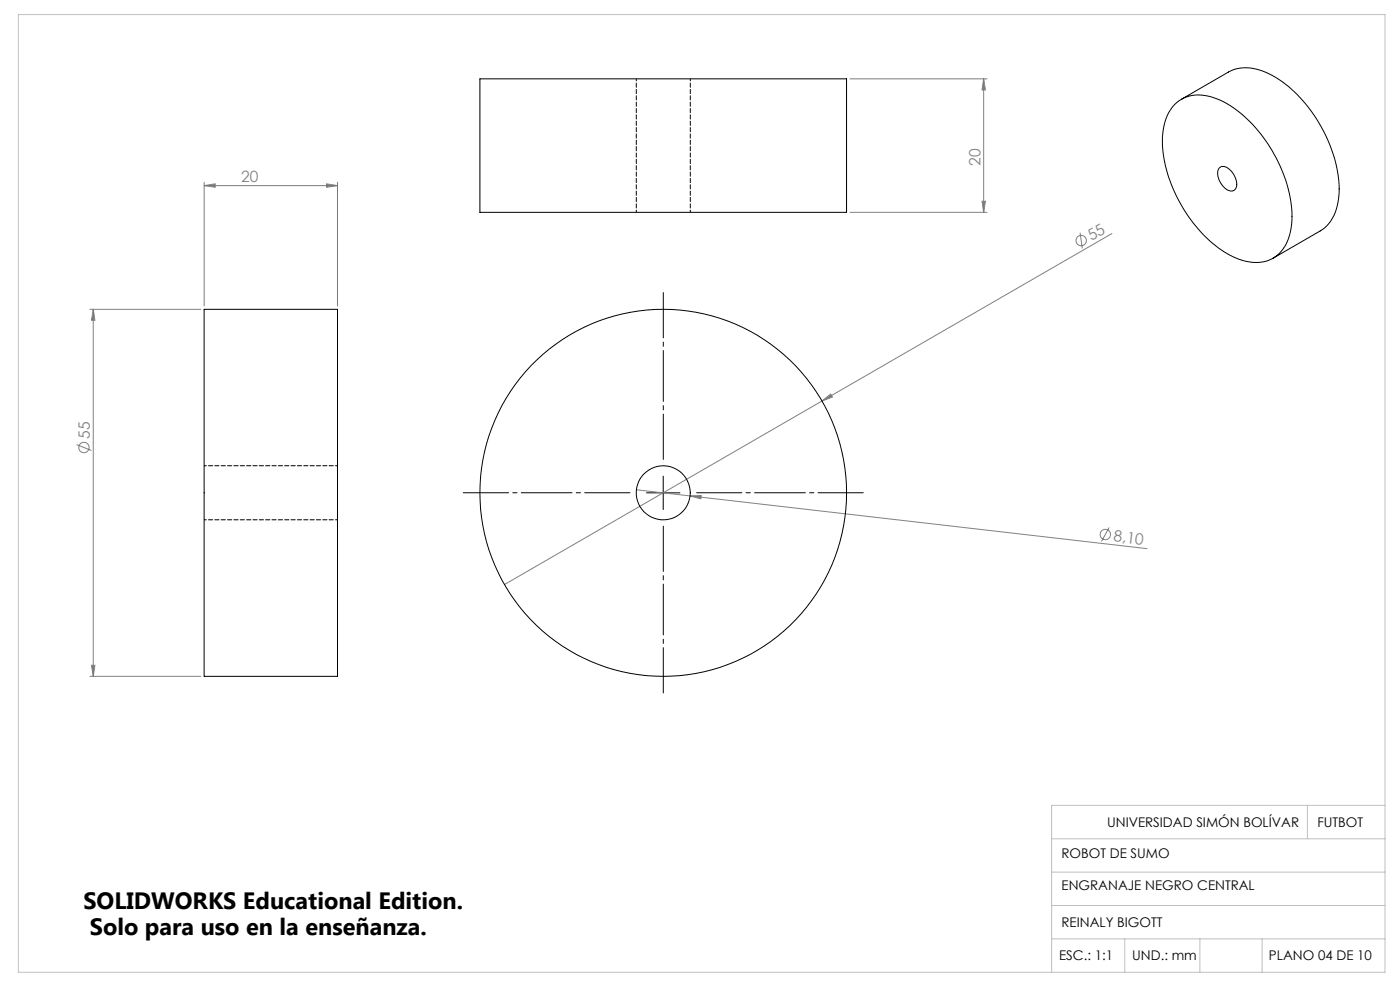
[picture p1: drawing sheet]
<svg xmlns="http://www.w3.org/2000/svg" width="420mm" height="297mm" viewBox="0 0 420 297" stroke-linecap="round" stroke-linejoin="round" font-family="sans-serif">
<g fill="none" stroke="#808080" stroke-width=".3">
<path d="M255 23.6h41.1M295.1 23.6v40M295.1 23.6l.5 3.3h-1zM61.2 55.6l3.4-.5v1zM61.2 54.6v37.1M61.2 55.6h40M98 55.1l3.2 .5-3.2 .5zM101.2 54.6v37.1M255 63.6h41.1M294.6 60.3h1l-.5 3.3zM324 69.7l.7 4.8M333.6 70l-87 50.2"/>
<path d="M27 92.7h33.3M28 92.7l.5 3.3h-1.1zM28 92.7v110M23 133.2l4.4 1.8M246.6 120.2l2.6-2.1 .5 .9zM246.6 120.2l-95.3 55M190.9 146.8l16.1 1.8M207 148.6l3.4-.1-.1 1zM207 148.6l137.1 15.8M332.7 158.1l-2.3 4.2M27.4 199.4h1.1l-.5 3.3zM27 202.7h33.3"/>
<circle cx="324.4" cy="72.1" r="1.56"/>
<circle cx="25.2" cy="134.1" r="1.55"/>
<circle cx="331.6" cy="160.2" r="1.54"/>
</g>
<path d="M199 137.7v-50M189 147.7h-50M199 157.7v50M209 147.7h50" fill="none" stroke="#000" stroke-width=".3" stroke-dasharray="15.2 1.3 1.3 1.3" stroke-dashoffset="1.7"/>
<path d="M194 147.7h10M199 142.7v10" fill="none" stroke="#000" stroke-width=".3"/>
<path d="M5.5 4.4h410v287h-410zM315.5 251.4h100M392.2 241.4v10M415.5 241.4h-100v50M315.5 271.4h100M315.5 261.4h100M315.5 281.4h100M337.4 281.4v10M360 281.4v10M378.6 281.4v10" fill="none" stroke="#c0c0c0" stroke-width=".3"/>
<g fill="#808080">
<path d="M246.6 120.2l2.6-2.1 .5 .9z"/>
<path d="M207 148.6l3.4-.1-.1 1z"/>
<path d="M98 55.1l3.2 .5-3.2 .5zM61.2 55.6l3.4-.5v1z"/>
<path d="M294.6 60.3h1l-.5 3.3zM295.1 23.6l.5 3.3h-1z"/>
<path d="M28 92.7l.5 3.3h-1.1zM27.4 199.4h1.1l-.5 3.3z"/>
</g>
<g fill="none" stroke="#000" stroke-width=".3">
<path d="M144 23.6h110v40h-110zM352.4 31.3a11 11 0 0 1 12.3-1.8 35.8 35.8 0 0 1 16.9 15.6 37.9 37.9 0 0 1 5.8 22.6 11.9 11.9 0 0 1-7.1 10.4 16 16 0 0 1-13.9-3.2 43 43 0 0 1-17.7-33.6 15.2 15.2 0 0 1 3.7-10zM354.4 29.8l14.1-8.2a12.8 12.8 0 0 1 12 .4 39.9 39.9 0 0 1 17.5 19.3 33.4 33.4 0 0 1 3.2 20 11.7 11.7 0 0 1-5.1 7.9l-14.2 8.2M365.9 50.3a2.42 2.42 0 0 1 3.3 .8 5.2 5.2 0 0 1 1.5 5.4 2.14 2.14 0 0 1-3.5-.3 5.2 5.2 0 0 1-1.5-5.7zM61.2 92.7h40v110h-40z"/>
<circle cx="199" cy="147.7" r="55"/>
<circle cx="199" cy="147.7" r="8.1"/>
</g>
<path d="M190.9 23.6v40M207.1 63.6v-40M101.3 139.6h-40M61.3 155.8h40" fill="none" stroke="#000" stroke-width=".3" stroke-dasharray="1.3 .6" stroke-dashoffset=".6"/>
<g font-size="7.1">
<text x="25" y="272.4">SOLIDWORKS Educational Edition.</text>
<text x="26.9" y="280.1">Solo para uso en la enseñanza.</text>
</g>
<g font-size="4.7" fill="#808080">
<text x="294.1" y="49.7" transform="rotate(-90 294.1 49.7)">20</text>
<text x="72.3" y="54.6">20</text>
<text x="327.5" y="72.3" transform="rotate(-30 327.5 72.3)">55</text>
<text x="26.9" y="131.5" transform="rotate(-90 26.9 131.5)">55</text>
<text x="334" y="162.2" transform="rotate(7 334 162.2)">8,10</text>
</g>
<g font-size="4">
<text x="332.1" y="247.9">UNIVERSIDAD SIMÓN BOLÍVAR</text>
<text x="395.2" y="247.9">FUTBOT</text>
<text x="318.5" y="257.3">ROBOT DE SUMO</text>
<text x="318.5" y="266.7">ENGRANAJE NEGRO CENTRAL</text>
<text x="318.5" y="277.9">REINALY BIGOTT</text>
<text x="317.7" y="287.8">ESC.: 1:1</text>
<text x="339.7" y="287.8">UND.: mm</text>
<text x="380.7" y="287.8">PLANO 04 DE 10</text>
</g>
</svg>
